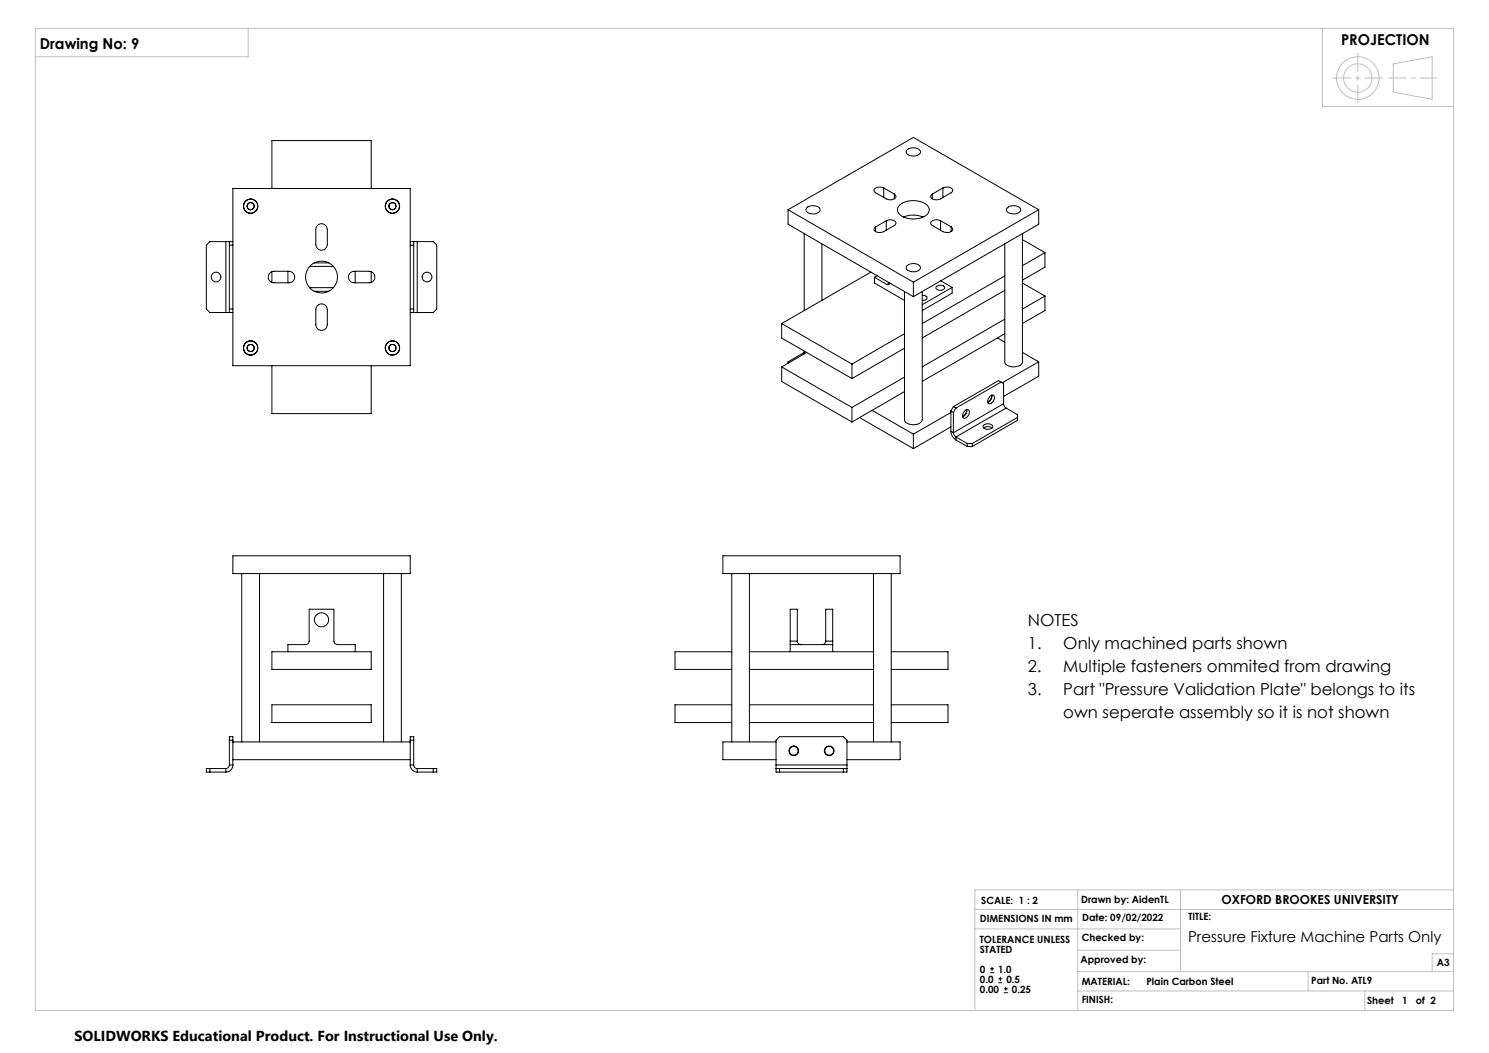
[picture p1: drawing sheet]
<svg xmlns="http://www.w3.org/2000/svg" width="420mm" height="297mm" viewBox="0 0 420 297" stroke-linecap="round" stroke-linejoin="round" font-family="sans-serif">
<g fill="none" stroke="#000" stroke-width=".28">
<path d="M65.7 53.2h50v49.9h-50zM76.7 53.2v-13.6h28v13.6M222.3 59.2v4l35.3 20.5M222.3 59.2l35.3 20.4M222.3 59.2l35.3-20.4 35.4 20.4M227.5 58.6a2.76 2.76 0 0 1 3.8 .3 1.46 1.46 0 0 1-1.9 1.5 1.57 1.57 0 0 1-2-1.5zM249.3 53l-.5-.2a1.63 1.63 0 0 0-2.3 1l.5 .6 3 1.7a1.9 1.9 0 0 0 2.7-.8l-.4-.6M249.3 53l3 1.7M249.3 53v2.7M252.3 54.7v1.4M253.9 57.7a6.6 6.6 0 0 1 7.6 .2 1.96 1.96 0 0 1 .5 2 1.96 1.96 0 0 1-1.5 1.3 6.5 6.5 0 0 1-7-.9 1.67 1.67 0 0 1 .4-2.6zM255.8 42.3a2.76 2.76 0 0 1 3.8 .2 1.46 1.46 0 0 1-1.9 1.5 1.63 1.63 0 0 1-2.1-1.4z"/>
<path d="M263 54.7v1.4M266 53l.5-.2a1.67 1.67 0 0 1 2.2 1l-.4 .6-3 1.7a1.93 1.93 0 0 1-2.8-.8l.5-.6M266 53l-3 1.7M266 53v2.7M284.1 58.6a2.76 2.76 0 0 1 3.8 .3 1.46 1.46 0 0 1-1.9 1.5 1.63 1.63 0 0 1-2.1-1.5zM293 59.2l-35.4 20.4M293 59.2v4l-35.4 20.5M63.7 68.2h1M63.7 68.2h-4.5l-1 .9v18l1 1.1h4.5M63.7 68.2v20M64.7 68.2v20M64.7 69.1h1"/>
<path d="M64.7 68.2h1M76.2 76.9l1.1-.4h4.2a1.62 1.62 0 0 1 1.6 1.6 1.62 1.62 0 0 1-1.6 1.7h-4.2a1.61 1.61 0 0 1-1.6-1.1 1.61 1.61 0 0 1 .5-1.8zM76.7 76.6v3.1M81.2 76.5v3.3M87.3 75.1h6.8M88.7 74.2h4M89.5 63.7a1.61 1.61 0 0 1 1.8-.5 1.61 1.61 0 0 1 1 1.5v4.3a1.62 1.62 0 0 1-1.6 1.6 1.62 1.62 0 0 1-1.6-1.6v-4.3zM98.8 76.9l1.1-.4h4.2a1.62 1.62 0 0 1 1.7 1.6 1.62 1.62 0 0 1-1.7 1.7h-4.2a1.62 1.62 0 0 1-1.5-1.1 1.62 1.62 0 0 1 .4-1.8zM100.2 76.5v3.3M104.7 76.6v3.1M115.7 69.1h1M115.7 68.2h1"/>
<path d="M116.7 68.2h1M116.7 68.2v20M117.7 68.2v20M117.7 68.2h4.5l1 .9v18l-1 1.1h-4.5M226.8 65.9v21.7M231.8 68.8v15.9M245.6 76.8l-25.1 14.5M246.7 78.2v1.6l8.4 4.9M246.7 78.2l3.5 2.1M247 64v1.3M247.4 77.8l-.7 .4M250 62.3a1.9 1.9 0 0 1 2.7 .7l-.4 .6-3.5 1.9a1.63 1.63 0 0 1-2.3-.9l.5-.6"/>
<path d="M250 62.3l-3 1.7M250 62.3v2.6M250.9 79.8a.44 .44 0 0 1-.2 .5 .44 .44 0 0 1-.5 0M250.9 79.8h.1M250.9 79.8l-.7 .5M254.8 61.2l.8-.2a7.3 7.3 0 0 1 4.8 .2M255.1 61.1v.2M255.8 75a2.67 2.67 0 0 1 3.8 .2 1.43 1.43 0 0 1-1.9 1.5 1.59 1.59 0 0 1-2.1-1.4zM257.6 79.6v4.1M260.1 61.1v.2M265.3 62.3a1.93 1.93 0 0 0-2.8 .7l.5 .6 3.5 1.9a1.67 1.67 0 0 0 2.2-.9l-.4-.6M265.3 62.3l3 1.7"/>
<path d="M265.3 62.3v2.6M265.4 79.2l3.2 1.9M268.3 64v1.3M283.4 77.8l-23.3 13.5M288.4 65.9v36.2a2.18 2.18 0 0 1-2.6 1.4 2.07 2.07 0 0 1-2.4-1.4v-33.3M288.4 79.8l6.3 3.7M288.4 67.6l6.3 3.7M294.7 71.3v4l-6.3 3.7M294.7 71.3l-6.3 3.6M63.7 88.2h1M64.7 87.1h1M64.7 88.2h1"/>
<path d="M87.3 81.1h6.8M88.7 82.2h4M89.5 86.3a1.61 1.61 0 0 1 1.8-.5 1.61 1.61 0 0 1 1 1.5v4.3a1.62 1.62 0 0 1-1.6 1.6 1.62 1.62 0 0 1-1.6-1.6v-4.3zM115.7 87.1h1M115.7 88.2h1M116.7 88.2h1M220.5 91.3v4.1l19.8 11.4M220.5 91.3l19.8 11.4M226.8 99v.8M226.8 99.4l-4.5 2.7M227.5 99.4l-7 4.1M255.1 82.2v36.2a2.59 2.59 0 0 0 3.5 1.3 1.91 1.91 0 0 0 1.5-1.3v-36.2"/>
<path d="M255.1 94.1l-14.8 8.6M255.1 98.2l-14.8 8.6M260.1 83.3h.2a.92 .92 0 0 1 1.1 1l-.7 .4h-.6M264.1 80.9a1.56 1.56 0 0 1 2.4 .3 1.46 1.46 0 0 1-2.5 0zM268.6 81.1l-8.5 4.8M268.6 81.1v1.6l-8.5 4.9M281.3 95.3l2.1 1.2M283.4 90l-23.3 13.5M283.4 94.1l-23.3 13.5M283.4 81.9l-23.3 13.4M288.4 99.4l4.6 2.7M294.7 83.5l-6.3 3.7"/>
<path d="M294.7 83.5v4.1l-6.3 3.6M76.7 103.1v13.6h28v-13.6M220.5 103.5v4.1l19.8 11.4M220.5 103.5l19.8 11.4M222.3 102.1v.4M222.3 102.1l.3 .2M240.3 102.7v4.1M240.3 114.9v4.1M242.4 117.8l15.2 8.7M246 115.7l11.6 6.7M255.1 106.4l-14.8 8.5M255.1 110.5l-14.8 8.5"/>
<path d="M268.2 115.9l.7 .4M268.2 115.9v5.7M268.2 116.3l-10.6 6.1M268.9 116.3v5.8M268.9 114.7l-.7 1.2M268.9 114.7l.7 .4M269.6 115.1l-.7 1.2M272.1 115.9l.4-.3 .6-.1a1.49 1.49 0 0 1 .1 1.7 1.49 1.49 0 0 1-1.5 .7 1.47 1.47 0 0 1 .4-2zM272.6 115.5l-.2 1.2-.9 .8M272.7 115.5v.2a2.02 2.02 0 0 1-1.2 1.8M277.4 120l.3-.2a1.79 1.79 0 0 1 2.3 .4 1.51 1.51 0 0 1-1.3 .9 1.51 1.51 0 0 1-1.4-.8zM279.4 111.7l.7-.3a1.26 1.26 0 0 1-.2 2.1l-1 .4a1.55 1.55 0 0 1 .5-2.2z"/>
<path d="M279.7 111.5v.2a1.84 1.84 0 0 1-1.1 1.7M279.8 111.4v.2a1.89 1.89 0 0 1-1.2 1.9M282.4 107.8l-12.8 7.3M282.4 107.8l.7 .4v5.7M282.4 107.8l-.7-.5-12.8 7.4M283.1 113.9l.2 .7 .5 .5M283.1 113.9l-14.2 8.2M283.8 115.1l-14.2 8.2M283.8 115.1l3.2 1.8v1.7l-12.8 7.3M287 117.8l-12.8 7.3M293 102.1v4l-9.9 5.7M293 102.1l-10.3 5.8"/>
<path d="M257.6 122.4v4.1M268.2 121.6a3.2 3.2 0 0 0 1.4 2.5M268.2 121.6l.7 .5M268.2 120.4l-10.6 6.1M268.9 122.1l.2 .6 .5 .6M269.6 123.3l3.2 1.8M269.6 123.3v.8M269.6 124.1l3.2 1.8M272.8 125.1h1.4M272.8 125.9h1.4M272.8 125.1v.8M274.2 125.1v.8"/>
<path d="M277.5 120.7l.2-.1a2.01 2.01 0 0 1 2.1 .1M65.7 156.8h50v5h-50zM203.9 156.8h50v5h-50zM68.2 161.8v47.5M73.2 161.8v47.5M108.2 161.8v47.5M113.2 161.8v47.5M206.4 161.8v47.5M211.4 161.8v47.5M246.4 161.8v47.5M251.4 161.8v47.5M76.7 183.8h28v5h-28z"/>
<path d="M76.7 198.8h28v5h-28zM81.2 183.8v-2h5a1.02 1.02 0 0 0 1-1v-9h7v9a.97 .97 0 0 0 1 1h5v2M206.4 198.8h-16v5h16M206.4 183.8h-16v5h16M211.4 198.8h35M211.4 183.8h35M211.4 188.8h35M222.9 180.8v1M222.9 180.8v-9h2v9M222.9 181.8h12M222.9 181.8v2M222.9 180.8h2"/>
<path d="M224.9 180.8a1.02 1.02 0 0 0 1 1M232.9 180.8a1.02 1.02 0 0 1-1 1M232.9 180.8v-9h2v9M232.9 180.8h2M234.9 180.8v1M234.9 181.8v2M251.4 198.8h16v5h-16M251.4 183.8h16v5h-16M59.2 216.8v1M63.7 216.8h-5.5v1h5.5M63.7 216.8v1M64.7 215.8a1.02 1.02 0 0 1-1 1"/>
<path d="M64.7 215.8v-8h1v8M64.7 215.8h1M64.7 208.8h1M65.7 215.8a1.99 1.99 0 0 1-2 2M65.7 209.3h50M65.7 214.3h50M115.7 215.8a1.99 1.99 0 0 0 2 2M115.7 215.8v-8h1v8M115.7 215.8h1M115.7 208.8h1M116.7 215.8a1.02 1.02 0 0 0 1 1M117.7 216.8h5.5v1h-5.5"/>
<path d="M117.7 216.8v1M122.2 216.8v1M211.4 203.8h35M218.9 215.8v1M218.9 216.8v1h20v-1M218.9 216.8h20M218.9 215.8h20M218.9 215.8v-7l1-1h18l1 1v7M218.9 209.3h-15v5h15M219.9 216.8v1M237.9 216.8v1M238.9 215.8v1"/>
<path d="M238.9 209.3h15v5h-15M279.3 274.4h1.1M279.3 273.3h1.1M279.8 272.7v1.1M281.6 277.2h1.1M281.6 276.1h1.1M282.2 275.5v1.1M283.1 280h1.2M283.1 278.9h1.2M283.7 278.3v1.1"/>
<circle cx="70.7" cy="58.2" r="2.02"/>
<circle cx="70.7" cy="58.1" r="1.02"/>
<circle cx="110.7" cy="58.2" r="2.03"/>
<circle cx="110.7" cy="58.2" r="1.01"/>
<circle cx="110.7" cy="58.1" r="2"/>
<circle cx="61" cy="78.1" r="1.37"/>
<circle cx="90.7" cy="78.1" r="4.5"/>
<circle cx="120.4" cy="78.1" r="1.38"/>
<circle cx="70.7" cy="98.2" r="2.02"/>
<circle cx="70.7" cy="98.1" r="1.02"/>
<circle cx="110.7" cy="98.2" r="2.03"/>
<circle cx="110.7" cy="98.2" r="1.01"/>
<circle cx="90.7" cy="174.8" r="2"/>
<circle cx="223.9" cy="211.8" r="1.38"/>
<circle cx="223.9" cy="211.8" r="1.25"/>
<circle cx="233.9" cy="211.8" r="1.25"/>
<circle cx="233.9" cy="211.8" r="1.38"/>
</g>
<g fill="none" stroke="#c0c0c0" stroke-width=".28">
<path d="M10 8h400v277h-400zM70 8v8h-60M373 8v22h37M393 18l11-2v12l-11-2zM275 256.5h135M304 251v34M333 251v23M410 251h-135v34M275 262h58M304 274h106M304 279.5h106M304 268h29"/>
<path d="M369 274v5.5M385 279.5v5.5M410 269h-6v5"/>
<circle cx="383" cy="22" r="6"/>
<circle cx="383" cy="22" r="4"/>
</g>
<path d="M383 15v14M390 22h-14" fill="none" stroke="#c0c0c0" stroke-width=".28" stroke-dasharray="15.2 1.3 1.3 1.3" stroke-dashoffset="10.1"/>
<path d="M391.8 22h13.6" fill="none" stroke="#c0c0c0" stroke-width=".28" stroke-dasharray="15.2 1.3 1.3 1.3" stroke-dashoffset="10.4"/>
<g font-size="4.7">
<text x="289.9" y="176.5">NOTES</text>
<text x="289.9" y="183">1.</text>
<text x="299.9" y="183">Only machined parts shown</text>
<text x="289.9" y="189.5">2.</text>
<text x="299.9" y="189.5">Multiple fasteners ommited from drawing</text>
<text x="289.9" y="196">3.</text>
<text x="299.9" y="196">Part &quot;Pressure Validation Plate&quot; belongs to its</text>
<text x="299.9" y="202.5">own seperate assembly so it is not shown</text>
</g>
<g font-size="4.2">
<text x="11.3" y="13.8">Drawing No: 9</text>
<text x="378.3" y="12.6">PROJECTION</text>
<text x="335.1" y="265.6">Pressure Fixture Machine Parts Only</text>
</g>
<text font-size="4.1" x="21" y="293.7">SOLIDWORKS Educational Product. For Instructional Use Only.</text>
<text font-size="3.5" x="344.5" y="255.1">OXFORD BROOKES UNIVERSITY</text>
<g font-size="2.8">
<text x="276.8" y="254.9">SCALE: 1 : 2</text>
<text x="305" y="254.7">Drawn by: AidenTL</text>
<text x="276.4" y="259.9">DIMENSIONS IN mm</text>
<text x="305.3" y="259.8">Date: 09/02/2022</text>
<text x="335.2" y="259.6">TITLE:</text>
<text x="276.4" y="265.9">TOLERANCE UNLESS</text>
<text x="276.4" y="268.7">STATED</text>
<text x="305.1" y="265.5">Checked by:</text>
<text x="276.4" y="274.3">0</text>
<text x="281.6" y="274.3">1.0</text>
<text x="304.8" y="271.7">Approved by:</text>
<text x="405.3" y="272.6">A3</text>
<text x="276.4" y="280">0.00</text>
<text x="276.4" y="277.1">0.0</text>
<text x="283.9" y="277.1">0.5</text>
<text x="285.4" y="280">0.25</text>
<text x="305.1" y="277.8">MATERIAL:</text>
<text x="323.4" y="277.8">Plain Carbon Steel</text>
<text x="369.9" y="277.5">Part No. ATL9</text>
<text x="305.1" y="282.9">FINISH:</text>
<text x="385.6" y="283.2">Sheet</text>
<text x="395.5" y="283.2">1</text>
<text x="399.4" y="283.2">of 2</text>
</g>
</svg>
